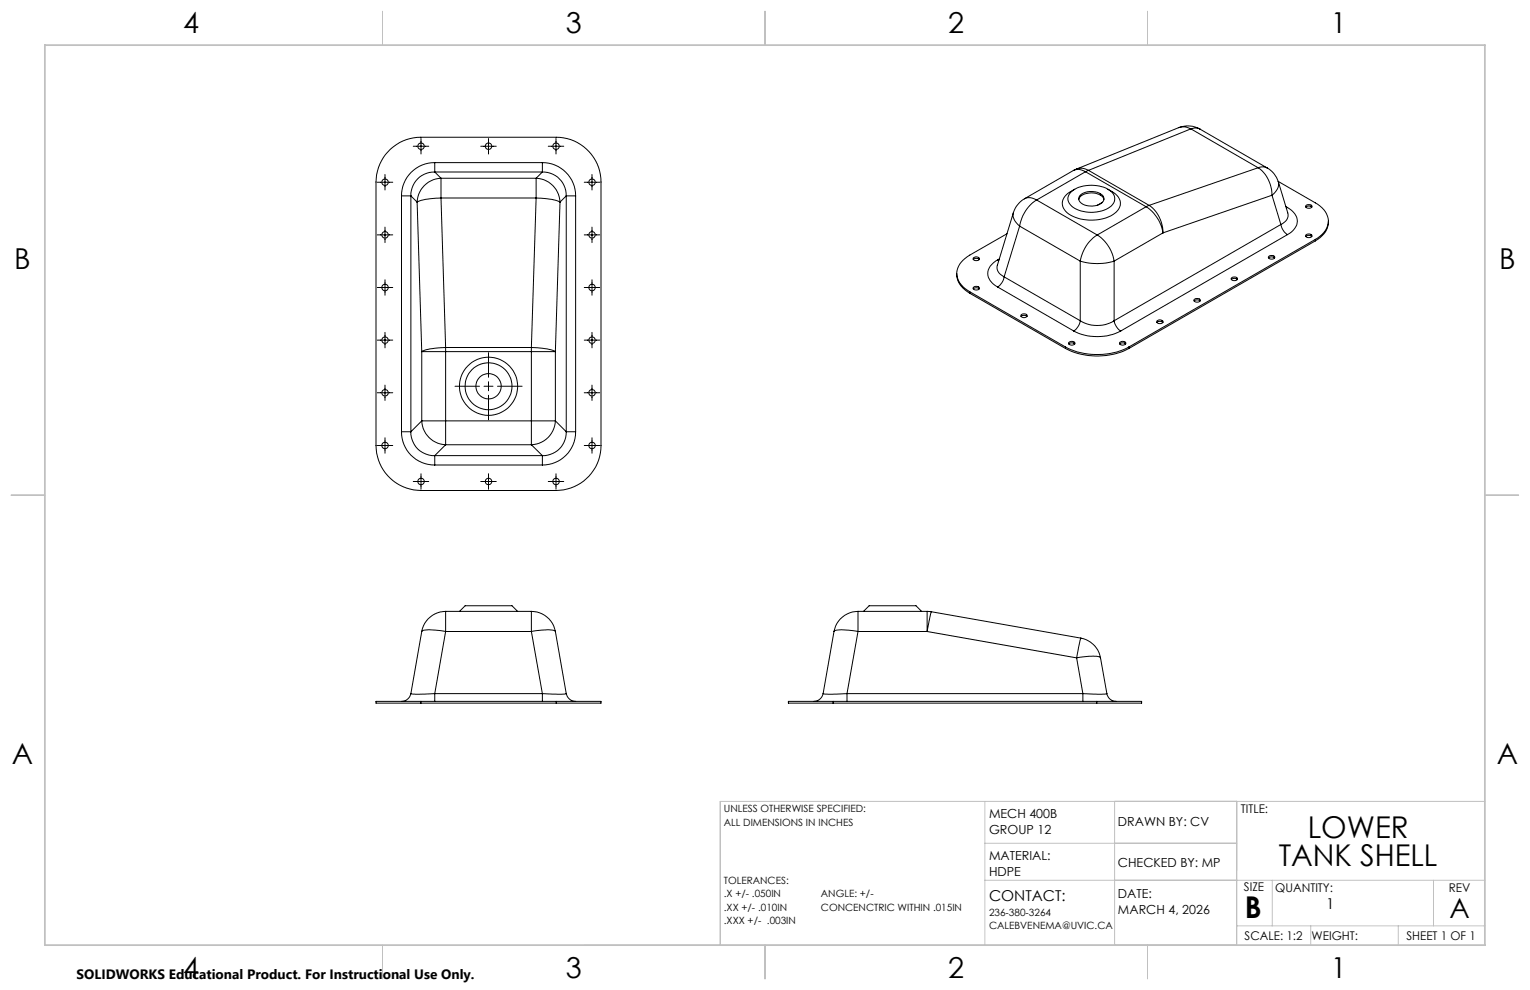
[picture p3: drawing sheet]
<svg xmlns="http://www.w3.org/2000/svg" width="432mm" height="279mm" viewBox="0 0 432 279" stroke-linecap="round" stroke-linejoin="round" font-family="sans-serif">
<g fill="none" stroke="#000" stroke-width=".28">
<path d="M118.8 39.1v4.4M137.9 39.1v4.4M156.9 39.1v4.4M332.7 36a7 7 0 0 1 6 .4M332.7 36l1.6-.2 1.8 .6M332.7 36l-28.9 11.7M336.1 36.4l1.5-.3 1.1 .3M336.1 36.4l19 10.9M336.1 36.4l-28.9 11.7M338.7 36.4l18.9 11M106.5 51.4h4.3M108.7 49.2v4.4"/>
<path d="M110.2 42.1a12.5 12.5 0 0 1 8.6-3.4h38.2a12.7 12.7 0 0 1 12.6 12.7v74.4a12.7 12.7 0 0 1-12.6 12.6h-38.2a12.7 12.7 0 0 1-12.7-12.6v-74.4a12.8 12.8 0 0 1 4.1-9.3zM113.3 55.3h2.7M113.3 55.3v66.5M116 55.3v66.5M116 55.3l1.7 1.7M116.6 41.3h4.4M117.7 57l1.3 42.2M122.7 48.5a6.6 6.6 0 0 0-6.7 6.8M122.7 45.9a9.3 9.3 0 0 0-9.4 9.4M122.7 45.9v2.6M122.7 48.5l1.8 1.8M122.7 48.5h30.4"/>
<path d="M122.7 45.9h30.4M124.5 55.9l-3.1 .2a8.2 8.2 0 0 0-3.7 .9M124.5 50.3a7 7 0 0 0-6.8 6.7M124.5 50.3v5.6M124.5 55.9l1.3 42.2M124.5 55.9h26.8M124.5 50.3h26.8M135.7 41.3h4.4M151.3 55.9l4.4 .4 2.3 .7M151.3 50.3v5.6M151.3 50.3a7 7 0 0 1 6.7 6.7M151.3 55.9l-1.3 42.2"/>
<path d="M153.1 48.5a6.6 6.6 0 0 1 6.7 6.8M153.1 45.9v2.6M153.1 45.9a9.4 9.4 0 0 1 9.4 9.4M153.1 48.5l-1.8 1.8M154.7 41.3h4.4M158 57l-1.3 42.2M159.8 55.3h2.7M159.8 55.3l-1.8 1.7M159.8 55.3v66.5M162.5 55.3v66.5M164.9 51.4h4.4M167.1 49.2v4.4"/>
<path d="M289.1 56.1a7.1 7.1 0 0 0-3.1 3.9M289.1 56.1l.8-.3h1l1.7 .6M292.6 56.4a10.8 10.8 0 0 0-4.8 7.4M292.6 56.4l17.1 9.9M302.4 54.1a9.6 9.6 0 0 1 11.2 0 2.75 2.75 0 0 1-.9 4.7 9.9 9.9 0 0 1-10.3-.7 2.52 2.52 0 0 1 0-4zM302.9 48.1l1.8-.3 1.7 .7M302.9 48.1l-13.8 8M303.3 53.4a5.2 5.2 0 0 0-3.5 3.9 4.7 4.7 0 0 0 3.7 4 12 12 0 0 0 11.6-1.5 3.2 3.2 0 0 0-.7-5.4l-1.7-1M303.8 47.7l-.9 .4M303.8 47.7l1.6-.2 1.8 .6M304.4 56.3a3.9 3.9 0 0 1 4.7-1.8 2.69 2.69 0 0 1 2.4 1.8M304.9 55.1a5 5 0 0 1 6.5 .3 1.79 1.79 0 0 1-1.6 2.5 4.6 4.6 0 0 1-5.2-1.3l-.1-.9z"/>
<path d="M306.4 48.5l-13.8 7.9M306.4 48.5l17.1 9.8M307.2 48.1l-.8 .4M307.2 48.1l17.1 9.9M311.1 57.1l-1.4 .8M323.5 58.3a10.9 10.9 0 0 1 4.7 7.4M323.5 58.3l-13.8 8M324.3 58a9.4 9.4 0 0 1 3.9 7.7M324.3 58l-.8 .3M355.1 47.3a9.4 9.4 0 0 1 3.9 7.8M355.1 47.3l1.5-.2 1 .3M355.1 47.3l-30.8 10.7"/>
<path d="M357.6 47.4a6.8 6.8 0 0 1 3.2 3.9M359 55.1l-30.8 10.6M359 55.1l2.5 8.3M360.7 51.2l10.5 6.1a5.6 5.6 0 0 1 3.4 6.6l-1 1.7-2.4 2M360.8 51.3a3.6 3.6 0 0 1-1.8 3.8M360.8 51.3l2.6 8.8a2.74 2.74 0 0 1-1.9 3.3M362.9 58.3l.5 .3M363.4 58.6a4.1 4.1 0 0 1 2.3 5.4l-1.1 1.4-1.2 .8M363.4 58.6l-.4 .1M368.5 58a.91 .91 0 0 1 1-.3 .91 .91 0 0 1 .7 .8 .91 .91 0 0 1-1 .3 .91 .91 0 0 1-.7-.8zM368.5 58.5a1.21 1.21 0 0 1 1.7 0M106.5 66.3h4.3"/>
<path d="M108.7 64.1v4.4M108.7 79v4.3M164.9 66.3h4.4M167.1 64.1v4.4M167.1 79v4.3M270 77.2a6.1 6.1 0 0 0 3.7 5.6M274.7 73.2a1.26 1.26 0 0 1 1.7 0M274.7 72.8a1.07 1.07 0 0 1 1.7 .3 1.04 1.04 0 0 1-1.8-.1zM281.6 73.3a4.1 4.1 0 0 0-2.4 5.4l1.2 1.5 1.2 .8M281.6 73.3l.3 .2M282 73.1l-.4 .2M283.4 78.1a4.2 4.2 0 0 1-1.8 2.9"/>
<path d="M283.4 78.1l21.5 12.4M284.2 66l-10.5 6a6 6 0 0 0-3.6 6.1 6.9 6.9 0 0 0 3.6 4.2M286 60a3.7 3.7 0 0 0 1.8 3.8M286 60l-4.5 14.9a2.76 2.76 0 0 0 1.9 3.2M287.8 63.8l17.1 9.9M287.8 63.8l-4.4 14.3M304.9 73.7a16.5 16.5 0 0 0 9.5 0M304.9 73.7v16.8M309.7 66.3a10.9 10.9 0 0 1 4.7 7.4M309.7 66.3a10.8 10.8 0 0 0-4.8 7.4M314.4 73.7v16.8M328.2 65.7l-13.8 8"/>
<path d="M347.5 78.9a1.26 1.26 0 0 1 1.7 0M347.6 78.5a.88 .88 0 0 1 .9-.4 .88 .88 0 0 1 .7 .8 1.08 1.08 0 0 1-1.7-.3zM358 72.8a1.26 1.26 0 0 1 1.7 0M358.1 72.4a.89 .89 0 0 1 .9-.4 .89 .89 0 0 1 .7 .8 1.08 1.08 0 0 1-1.7-.3zM361.5 63.4a4.4 4.4 0 0 0 1.9 2.8M361.5 63.4l-47.1 27.1M363.4 66.2l-47.1 27.2M368.5 66.3a.91 .91 0 0 1 1-.3 .91 .91 0 0 1 .7 .8 .91 .91 0 0 1-1 .3 .91 .91 0 0 1-.7-.8zM368.5 66.7a1.21 1.21 0 0 1 1.7 0M371.2 67.6l-52.6 30.3M371.2 67.6v.4M371.2 68l-52.6 30.4"/>
<path d="M374.9 62.4a6.1 6.1 0 0 1-3.7 5.6M106.5 96h4.3M106.5 81.1h4.3M108.7 93.8v4.4M119 99.2h6.8M119 99.2v19.6M125.8 98.1v1.1M125.8 98.1l-3.1 .2a8.2 8.2 0 0 0-3.7 .9M125.8 99.2h24.2M125.8 98.1h24.2M125.8 99.2v19.6M137.9 99.5v7"/>
<path d="M150 98.1v1.1M150 98.1l4.4 .4 2.3 .7M150 99.2h6.7M150 99.2v19.6M156.7 99.2v19.6M164.9 96h4.4M164.9 81.1h4.4M167.1 93.8v4.4M273.7 82.3l27 15.6M273.7 82.3v.5M273.7 82.8l27 15.6M274.7 81.5a1.26 1.26 0 0 1 1.7 0"/>
<path d="M274.7 81.1a1.08 1.08 0 0 1 1.7 .3 1.04 1.04 0 0 1-1.8-.2zM281.6 81l21.4 12.4M288.1 89.3a1.26 1.26 0 0 1 1.7 0M288.2 88.9a1.08 1.08 0 0 1 1.7 .3 1.01 1.01 0 0 1-.9 .5 1.01 1.01 0 0 1-.9-.7zM300.7 97.9a19.9 19.9 0 0 0 17.9 0M300.7 98.4a19.9 19.9 0 0 0 17.9 0M300.7 97.9v.5M301.6 97.1a1.26 1.26 0 0 1 1.7 0M301.7 96.6a1.08 1.08 0 0 1 1.7 .3 1.05 1.05 0 0 1-1.8-.1zM303 93.4a14.6 14.6 0 0 0 13.3 0M304.9 90.5a9.2 9.2 0 0 0 9.5 0M304.9 90.5a4.3 4.3 0 0 1-1.9 2.9"/>
<path d="M314.4 90.5a4.2 4.2 0 0 0 1.9 2.9M316 97.1a1.26 1.26 0 0 1 1.7 0M316 96.6a1.08 1.08 0 0 1 1.7 .3 1.02 1.02 0 0 1-1.8-.1zM318.6 97.9v.5M326.5 91a1.26 1.26 0 0 1 1.7 0M326.5 90.6a1.07 1.07 0 0 1 1.8 .3 1.04 1.04 0 0 1-1.8-.2zM337 84.9a1.26 1.26 0 0 1 1.7 0M337 84.5a1.12 1.12 0 0 1 1.8 .3 1.07 1.07 0 0 1-1.9-.1zM106.5 110.8h4.3M108.7 108.7v4.3M119 118.8h6.8M119 118.8a7 7 0 0 0 6.8 6.7"/>
<path d="M119 118.8l-3 3M125.8 118.8v6.7M125.8 118.8h24.2M128.4 109h6.9M136.6 109h2.5M137.9 107.7v2.6M137.9 111.5v7M140.4 109h7M150 118.8h6.7M150 118.8v6.7M156.7 118.8a7 7 0 0 1-6.7 6.7M156.7 118.8l3.1 3"/>
<path d="M164.9 110.8h4.4M167.1 108.7v4.3M106.5 125.7h4.3M108.7 123.5v4.4M113.3 121.8h2.7M113.3 121.8a9.3 9.3 0 0 0 9.4 9.4M116 121.8a6.5 6.5 0 0 0 6.7 6.8M116.6 135.9h4.4M118.8 133.7v4.4M122.7 128.6v2.6M122.7 128.6h30.4M122.7 131.2h30.4"/>
<path d="M125.8 125.5h24.2M125.8 125.5l-3.1 3.1M135.7 135.9h4.4M137.9 133.7v4.4M150 125.5l3.1 3.1M153.1 128.6v2.6M154.7 135.9h4.4M156.9 133.7v4.4M159.8 121.8a6.6 6.6 0 0 1-6.7 6.8M159.8 121.8h2.7M162.5 121.8a9.3 9.3 0 0 1-9.4 9.4M164.9 125.7h4.4"/>
<path d="M167.1 123.5v4.4M119 178.2a5.2 5.2 0 0 1 3.9-.4l2.9 .4M119 178.2l-3 17.6M125.8 172.5v5.7M125.8 172.5a6.9 6.9 0 0 0-6.8 5.7M125.8 178.2l-3.1 17.6M125.8 178.2h24.2M125.8 172.5h24.2M129.7 172.5l1.6-1.5h13.2l1.6 1.5M150 178.2l4.1-.4a3.1 3.1 0 0 1 2.6 .4M150 172.5a6.9 6.9 0 0 1 6.7 5.7M150 172.5v5.7"/>
<path d="M150 178.2l3.1 17.6M156.7 178.2l3.1 17.6M235.4 178.2a5.4 5.4 0 0 1 3.9-.4l2.8 .4M235.4 178.2l-3.1 17.6M242.1 172.5v5.7M242.1 172.5a6.9 6.9 0 0 0-6.7 5.7M242.1 178.2h19.6M242.1 172.5h19.6M242.1 178.2l-3.1 17.6M243.7 172.5l1.6-1.5h13.2l1.6 1.5M261.7 172.5l1.2 .1M261.7 172.5v5.7"/>
<path d="M261.7 178.2l42.1 7.5M262.9 172.6l-1.2 5.6M262.9 172.6l42.1 7.5M116 195.8a2.71 2.71 0 0 1-2.7 2.1M116 195.8l1.4 .1 5.3-.1M118.8 197.9h-12.7v.5h12.7M118.8 197.9v.5M118.8 198.4h38.2M118.8 197.9h38.2M122.7 195.8v2.1M122.7 195.8h30.4M153.1 195.8v2.1"/>
<path d="M153.1 195.8l4.2 .1 2.5-.1M157 197.9h12.6v.5h-12.6M157 197.9v.5M159.8 195.8a2.71 2.71 0 0 0 2.7 2.1M232.3 195.8a2.71 2.71 0 0 1-2.6 2.1M232.3 195.8l1.4 .1 5.3-.1M235.1 197.9h-12.6v.5h12.6M235.1 198.4h74.4M235.1 197.9h74.4M235.1 197.9v.5M239 195.8v2.1M239 195.8h66.6"/>
<path d="M303.8 185.7l3.6-.5a4.2 4.2 0 0 1 3.2 .5M303.8 185.7l1.8 10.1M305 180.1l-1.2 5.6M305 180.1a6.9 6.9 0 0 1 5.6 5.6M305.6 195.8l4.3 .1 2.5-.1M305.6 195.8v2.1M309.5 197.9h12.7v.5h-12.7M309.5 197.9v.5M310.6 185.7l1.8 10.1M312.4 195.8a2.64 2.64 0 0 0 2.6 2.1"/>
<circle cx="108.7" cy="51.4" r=".91"/>
<circle cx="118.8" cy="41.3" r=".91"/>
<circle cx="137.9" cy="41.3" r=".91"/>
<circle cx="156.9" cy="41.3" r=".91"/>
<circle cx="167.1" cy="51.4" r=".91"/>
<circle cx="108.7" cy="66.3" r=".91"/>
<circle cx="167.1" cy="66.3" r=".91"/>
<circle cx="108.7" cy="96" r=".91"/>
<circle cx="108.7" cy="81.1" r=".91"/>
<circle cx="167.1" cy="96" r=".91"/>
<circle cx="167.1" cy="81.1" r=".91"/>
<circle cx="108.7" cy="110.9" r=".9"/>
<circle cx="137.9" cy="109" r="6.6"/>
<circle cx="137.9" cy="109" r="3.6"/>
<circle cx="137.9" cy="109" r="8.2"/>
<circle cx="167.1" cy="110.9" r=".9"/>
<circle cx="108.7" cy="125.7" r=".91"/>
<circle cx="118.8" cy="135.9" r=".91"/>
<circle cx="137.9" cy="135.9" r=".91"/>
<circle cx="156.9" cy="135.9" r=".91"/>
<circle cx="167.1" cy="125.7" r=".91"/>
</g>
<g fill="none" stroke="#c0c0c0" stroke-width=".28">
<path d="M108 3.2v9.5M215.9 3.2v9.5M323.8 3.2v9.5M3.1 139.7h9.6M419.1 139.7h9.5M278 226.2v40.5M278 238h71M314.6 226.2v40.5M349 226.2v40.5h-183.9M419.1 226.2h-215.8v40.5M278 248.4h141.1M359.1 248.4v12.9"/>
<path d="M404.6 248.4v12.9M108 266.7v9.6M215.9 266.7v9.6M323.8 266.7v9.6M349 261.3h70.1M369.9 261.3v5.4M394.6 261.3v5.4"/>
</g>
<path d="M12.7 12.7h406.4v254h-406.4z" fill="none" stroke="#c0c0c0" stroke-width=".5"/>
<g font-size="8.5">
<text x="369.1" y="236.4">LOWER</text>
<text x="360.9" y="244.5">TANK SHELL</text>
<text x="351.3" y="259">B</text>
</g>
<g font-size="8.1">
<text x="51.7" y="9.3">4</text>
<text x="159.7" y="9.3">3</text>
<text x="267.6" y="9.3">2</text>
<text x="375.6" y="9.3">1</text>
<text x="4" y="76">B</text>
<text x="423.1" y="76">B</text>
<text x="3.3" y="215.7">A</text>
<text x="422.4" y="215.7">A</text>
<text x="51.7" y="276">4</text>
<text x="159.7" y="276">3</text>
<text x="267.6" y="276">2</text>
<text x="375.6" y="276">1</text>
</g>
<text font-size="7.8" x="409.1" y="259.1">A</text>
<g font-size="4.2">
<text x="279.1" y="254.2">CONTACT:</text>
<text x="374.3" y="256.7">1</text>
</g>
<text font-size="3.8" x="21.6" y="276.3">SOLIDWORKS Educational Product. For Instructional Use Only.</text>
<g font-size="3.5">
<text x="279.1" y="230.7">MECH 400B</text>
<text x="315.5" y="233.1">DRAWN BY: CV</text>
<text x="279.1" y="235.3">GROUP 12</text>
<text x="279.1" y="242.8">MATERIAL:</text>
<text x="315.5" y="244.6">CHECKED BY: MP</text>
<text x="279.1" y="247.3">HDPE</text>
<text x="315.5" y="253.5">DATE:</text>
<text x="315.5" y="258">MARCH 4, 2026</text>
</g>
<g font-size="3.4">
<text x="350.2" y="229.5">TITLE:</text>
<text x="351.1" y="251.6">SIZE</text>
<text x="359.9" y="251.6">QUANTITY:</text>
<text x="408.9" y="251.7">REV</text>
<text x="351.2" y="265.2">SCALE: 1:2</text>
<text x="370.1" y="265.3">WEIGHT:</text>
<text x="396.9" y="265.2">SHEET 1 OF 1</text>
</g>
<g font-size="2.8">
<text x="204.3" y="229.2">UNLESS OTHERWISE SPECIFIED:</text>
<text x="204.3" y="233">ALL DIMENSIONS IN INCHES</text>
<text x="204.3" y="249.3">TOLERANCES:</text>
<text x="204.3" y="253.2">.X +/- .050IN</text>
<text x="204.3" y="257">.XX +/- .010IN</text>
<text x="231.7" y="253.2">ANGLE: +/-</text>
<text x="231.7" y="257">CONCENCTRIC WITHIN .015IN</text>
<text x="204.3" y="260.8">.XXX +/- .003IN</text>
<text x="279.1" y="258.4">236-380-3264</text>
<text x="279.1" y="262.2">CALEBVENEMA@UVIC.CA</text>
</g>
</svg>
